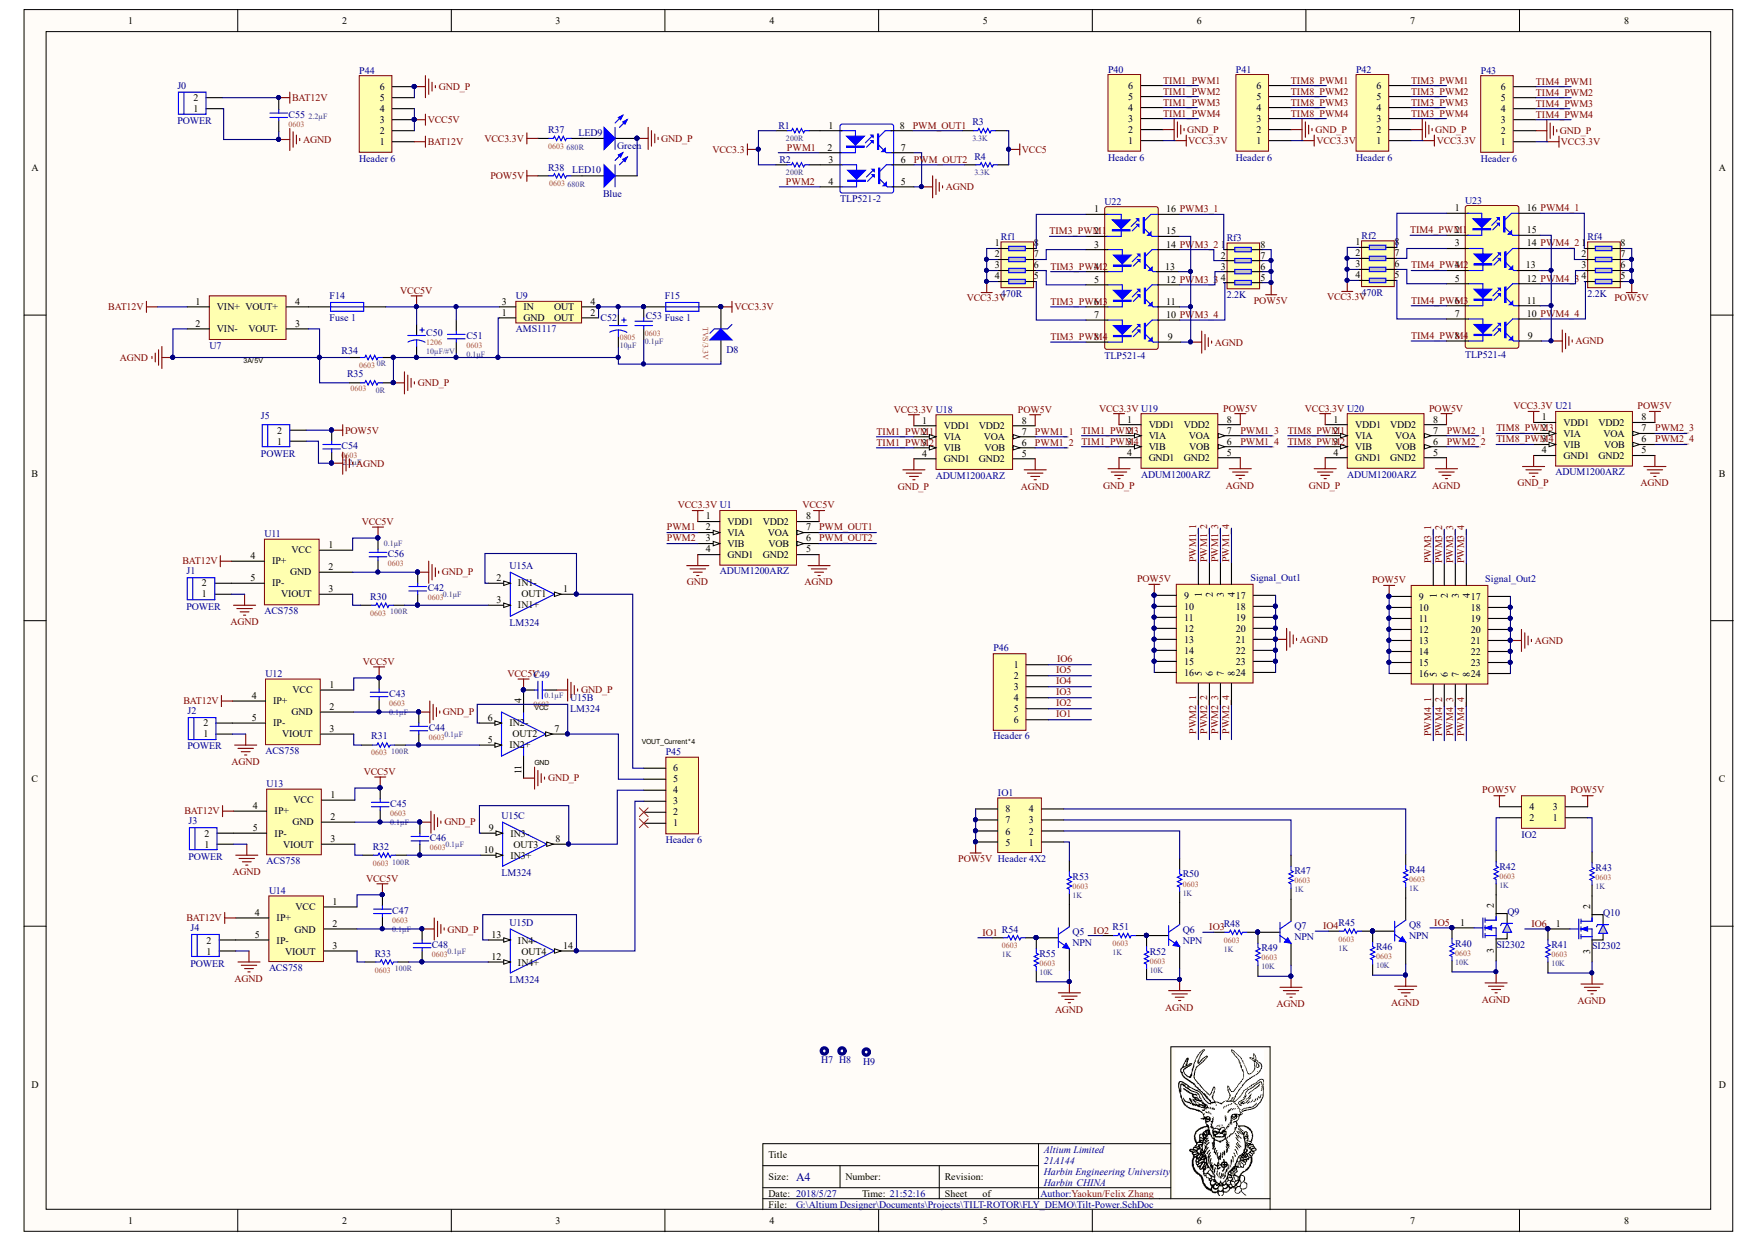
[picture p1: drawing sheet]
# Altium schematic sheet Tilt-Power.SchDoc
size A3; Author: Yaokun/Felix Zhang; Organization: Altium Limited; Address1: 21A144; Address2: Harbin Engineering University; Address3: Harbin; Address4: CHINA

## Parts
*  TLP521-2
C42  value 0.1μF  [CAP_0603_16*08]  (hidden comment: 0603)
C43  value 0.1μF  [CAP_0603_16*08]  (hidden comment: 0603)
C44  value 0.1μF  [CAP_0603_16*08]  (hidden comment: 0603)
C45  value 0.1μF  [CAP_0603_16*08]  (hidden comment: 0603)
C46  value 0.1μF  [CAP_0603_16*08]  (hidden comment: 0603)
C47  value 0.1μF  [CAP_0603_16*08]  (hidden comment: 0603)
C48  value 0.1μF  [CAP_0603_16*08]  (hidden comment: 0603)
C49  value 0.1μF  [CAP_0603_16*08]  (hidden comment: 0603)
C50  value 10μF/#V  PackageReference: 1206  [CAP_1206]  (hidden comment: Polar)
C51  value 0.1μF  [CAP_0603_16*08]  (hidden comment: 0603)
C52  value 10μF  PackageReference: 0805  [CAP_0805_20*12]  (hidden comment: Polar)
C53  value 0.1μF  [CAP_0603_16*08]  (hidden comment: 0603)
C54  value 2.2μF  [CAP_0805_20*12]  (hidden comment: 0603)
C55  value 2.2μF  [CAP_0805_20*12]  (hidden comment: 0603)
C56  value 0.1μF  [CAP_0603_16*08]  (hidden comment: 0603)
D8  TVS/3.3V  [SOD523]
F14  Fuse 1  [FUSE3.5*5.5]
F15  Fuse 1  [RES_0805_20*12]
H7  pad  [PAD_M2]  (value not drawn)
H8  pad  [PAD_M2]  (value not drawn)
H9  pad  [PAD_M2]  (value not drawn)
IO1  Header 4X2  [HEADER2*4_PIN]
IO2  Header 2X2  [HEADER2*2_PIN]  (value not drawn)
J0  POWER  [POWER_PADS]
J1  POWER  [POWER_PADS]
J2  POWER  [POWER_PADS]
J3  POWER  [POWER_PADS]
J4  POWER  [POWER_PADS]
J5  POWER  [POWER_PADS]
LED9  Green  [LED0603]
LED10  Blue  [LED0603]
P40  Header 6  [Modolex_6P]
P41  Header 6  [Modolex_6P]
P42  Header 6  [Modolex_6P]
P43  Header 6  [Modolex_6P]
P44  Header 6  [Modolex_6P]
P45  Header 6  [Modolex_6P]
P46  Header 6  [Modolex_6P]
Q5  NPN  [SOT23_J3Y]
Q6  NPN  [SOT23_J3Y]
Q7  NPN  [SOT23_J3Y]
Q8  NPN  [SOT23_J3Y]
Q9  SI2302  [SOT-23_MOSN]
Q10  SI2302  [SOT-23_MOSN]
R1  value 200R  [RES_0402_10*06]  (hidden comment: SMD)
R2  value 200R  [RES_0402_10*06]  (hidden comment: SMD)
R3  value 3.3K  [RES_0402_10*06]  (hidden comment: SMD)
R4  value 3.3K  [RES_0402_10*06]  (hidden comment: SMD)
R30  value 100R  PackageReference: 0603  [RES_0603_16*08]  (hidden comment: SMD)
R31  value 100R  PackageReference: 0603  [RES_0603_16*08]  (hidden comment: SMD)
R32  value 100R  PackageReference: 0603  [RES_0603_16*08]  (hidden comment: SMD)
R33  value 100R  PackageReference: 0603  [RES_0603_16*08]  (hidden comment: SMD)
R34  value 0R  PackageReference: 0603  [RES_1206]  (hidden comment: SMD)
R35  value 0R  PackageReference: 0603  [RES_1206]  (hidden comment: SMD)
R37  value 680R  PackageReference: 0603  [RES_0603_16*08]  (hidden comment: SMD)
R38  value 680R  PackageReference: 0603  [RES_0603_16*08]  (hidden comment: SMD)
R40  value 10K  PackageReference: 0603  [RES_0603_16*08]  (hidden comment: SMD)
R41  value 10K  PackageReference: 0603  [RES_0603_16*08]  (hidden comment: SMD)
R42  value 1K  PackageReference: 0603  [RES_0603_16*08]  (hidden comment: SMD)
R43  value 1K  PackageReference: 0603  [RES_0603_16*08]  (hidden comment: SMD)
R44  value 1K  PackageReference: 0603  [RES_0603_16*08]  (hidden comment: SMD)
R45  value 1K  PackageReference: 0603  [RES_0603_16*08]  (hidden comment: SMD)
R46  value 10K  PackageReference: 0603  [RES_0603_16*08]  (hidden comment: SMD)
R47  value 1K  PackageReference: 0603  [RES_0603_16*08]  (hidden comment: SMD)
R48  value 1K  PackageReference: 0603  [RES_0603_16*08]  (hidden comment: SMD)
R49  value 10K  PackageReference: 0603  [RES_0603_16*08]  (hidden comment: SMD)
R50  value 1K  PackageReference: 0603  [RES_0603_16*08]  (hidden comment: SMD)
R51  value 1K  PackageReference: 0603  [RES_0603_16*08]  (hidden comment: SMD)
R52  value 10K  PackageReference: 0603  [RES_0603_16*08]  (hidden comment: SMD)
R53  value 1K  PackageReference: 0603  [RES_0603_16*08]  (hidden comment: SMD)
R54  value 1K  PackageReference: 0603  [RES_0603_16*08]  (hidden comment: SMD)
R55  value 10K  PackageReference: 0603  [RES_0603_16*08]  (hidden comment: SMD)
Rf1  470R  [RES_FOUR_0603]
Rf2  470R  [RES_FOUR_0603]
Rf3  2.2K  [RES_FOUR_0603]
Rf4  2.2K  [RES_FOUR_0603]
Signal_Out1  PWM  [HEADER3*8]  (value not drawn)
Signal_Out2  PWM  [HEADER3*8]  (value not drawn)
U1  ADUM1200ARZ  [SOIC-8]
U7  Voltage_Trans_Moduel  [3A_Moduel]  (value not drawn)
U9  AMS1117  [SOT223_M]
U11  ACS758  [ACS758]  (value not drawn)
U12  ACS758  [ACS758]  (value not drawn)
U13  ACS758  [ACS758]  (value not drawn)
U14  ACS758  [ACS758]  (value not drawn)
U15  LM324  [SOP-14N]  (parts A,B,C,D of 4)
U18  ADUM1200ARZ  [SOIC-8]
U19  ADUM1200ARZ  [SOIC-8]
U20  ADUM1200ARZ  [SOIC-8]
U21  ADUM1200ARZ  [SOIC-8]
U22  TLP521-4  [SOP16]
U23  TLP521-4  [SOP16]

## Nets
AGND: *.5 *.7 C54.1 C55.1 J0.1 J1.1 J2.1 J3.1 J4.1 J5.1 Q5.3(E) Q6.3(E) Q7.3(E) Q8.3(E) Q9.3(S) Q10.3(S) R34.1 R35.1 R40.1 R41.1 R46.1 R49.1 R52.1 R55.1 Signal_Out1.17 Signal_Out1.18 Signal_Out1.19 Signal_Out1.20 Signal_Out1.21 Signal_Out1.22 Signal_Out1.23 Signal_Out1.24 Signal_Out2.17 Signal_Out2.18 Signal_Out2.19 Signal_Out2.20 Signal_Out2.21 Signal_Out2.22 Signal_Out2.23 Signal_Out2.24 U1.5(GND2) U7.2(VIN-) U7.3(VOUT-) U18.5(GND2) U19.5(GND2) U20.5(GND2) U21.5(GND2) U22.9 U22.11 U22.13 U22.15 U23.9 U23.11 U23.13 U23.15
BAT12V: C55.2 J0.2 P44.1 U7.1(VIN+) U11.4(IP+) U12.4(IP+) U13.4(IP+) U14.4(IP+)
GND: U1.4(GND1)
GND_P: C42.2 C43.1 C44.2 C45.1 C46.2 C47.1 C48.2 C49.1 C50.2 C51.1 C52.2 C53.1 C56.1 D8.1(A) LED9.2(K) LED10.2(K) P40.2 P41.2 P42.2 P43.2 P44.5 P44.6 R34.2 R35.2 U9.1(GND) U11.2(GND) U12.2(GND) U13.2(GND) U14.2(GND) U15.11(GND) U18.4(GND1) U19.4(GND1) U20.4(GND1) U21.4(GND1)
POW5V: C54.2 IO1.5 IO1.6 IO1.7 IO1.8 IO2.3 IO2.4 J5.2 R38.1 Rf3.5 Rf3.6 Rf3.7 Rf3.8 Rf4.5 Rf4.6 Rf4.7 Rf4.8 Signal_Out1.9 Signal_Out1.10 Signal_Out1.11 Signal_Out1.12 Signal_Out1.13 Signal_Out1.14 Signal_Out1.15 Signal_Out1.16 Signal_Out2.9 Signal_Out2.10 Signal_Out2.11 Signal_Out2.12 Signal_Out2.13 Signal_Out2.14 Signal_Out2.15 Signal_Out2.16 U18.8(VDD2) U19.8(VDD2) U20.8(VDD2) U21.8(VDD2)
VCC3.3: R1.1 R2.1
VCC3.3V: D8.2(K) F15.2 P40.1 P41.1 P42.1 P43.1 R37.1 Rf1.1 Rf1.2 Rf1.3 Rf1.4 Rf2.1 Rf2.2 Rf2.3 Rf2.4 U1.1(VDD1) U18.1(VDD1) U19.1(VDD1) U20.1(VDD1) U21.1(VDD1)
VCC5: R3.2 R4.2
VCC5V: C43.2 C45.2 C47.2 C49.2 C50.1 C51.2 C56.2 F14.2 P44.2 P44.3 P44.4 U1.8(VDD2) U9.3(IN) U11.1(VCC) U12.1(VCC) U13.1(VCC) U14.1(VCC) U15.4(VCC)
IO1: P46.6 R54.1
IO2: P46.5 R51.1
IO3: P46.4 R48.1
IO4: P46.3 R45.1
IO5: P46.2 Q9.1(G) R40.2
IO6: P46.1 Q10.1(G) R41.2
PWM1: *.2 U1.2(VIA)
PWM1_1: Signal_Out1.1 U18.7(VOA)
PWM1_2: Signal_Out1.2 U18.6(VOB)
PWM1_3: Signal_Out1.3 U19.7(VOA)
PWM1_4: Signal_Out1.4 U19.6(VOB)
PWM2: *.4 U1.3(VIB)
PWM2_1: Signal_Out1.5 U20.7(VOA)
PWM2_2: Signal_Out1.6 U20.6(VOB)
PWM2_3: Signal_Out1.7 U21.7(VOA)
PWM2_4: Signal_Out1.8 U21.6(VOB)
PWM3_1: Rf3.1 Signal_Out2.1 U22.16
PWM3_2: Rf3.2 Signal_Out2.2 U22.14
PWM3_3: Rf3.3 Signal_Out2.3 U22.12
PWM3_4: Rf3.4 Signal_Out2.4 U22.10
PWM4_1: Rf4.1 Signal_Out2.5 U23.16
PWM4_2: Rf4.2 Signal_Out2.6 U23.14
PWM4_3: Rf4.3 Signal_Out2.7 U23.12
PWM4_4: Rf4.4 Signal_Out2.8 U23.10
PWM_OUT1: *.8 R3.1 U1.7(VOA)
PWM_OUT2: *.6 R4.1 U1.6(VOB)
TIM1_PWM1: P40.6 U18.2(VIA)
TIM1_PWM2: P40.5 U18.3(VIB)
TIM1_PWM3: P40.4 U19.2(VIA)
TIM1_PWM4: P40.3 U19.3(VIB)
TIM3_PWM1: P42.6 U22.2
TIM3_PWM2: P42.5 U22.4
TIM3_PWM3: P42.4 U22.6
TIM3_PWM4: P42.3 U22.8
TIM4_PWM1: P43.6 U23.2
TIM4_PWM2: P43.5 U23.4
TIM4_PWM3: P43.4 U23.6
TIM4_PWM4: P43.3 U23.8
TIM8_PWM1: P41.6 U20.2(VIA)
TIM8_PWM2: P41.5 U20.3(VIB)
TIM8_PWM3: P41.4 U21.2(VIA)
TIM8_PWM4: P41.3 U21.3(VIB)
Net*_1: *.1 R1.2
Net*_3: *.3 R2.2
NetC42_1: C42.1 R30.2 U15.3(IN1+)
NetC44_1: C44.1 R31.2 U15.5(IN2+)
NetC46_1: C46.1 R32.2 U15.10(IN3+)
NetC48_1: C48.1 R33.2 U15.12(IN4+)
NetC52_1: C52.1 C53.2 F15.1 U9.2(OUT) U9.4(OUT)
NetF14_1: F14.1 U7.4(VOUT+)
NetIO1_1: IO1.1 R53.2
NetIO1_2: IO1.2 R50.2
NetIO1_3: IO1.3 R47.2
NetIO1_4: IO1.4 R44.2
NetIO2_1: IO2.1 R43.2
NetIO2_2: IO2.2 R42.2
NetJ1_2: J1.2 U11.5(IP-)
NetJ2_2: J2.2 U12.5(IP-)
NetJ3_2: J3.2 U13.5(IP-)
NetJ4_2: J4.2 U14.5(IP-)
NetLED9_1: LED9.1(A) R37.2
NetLED10_1: LED10.1(A) R38.2
NetP45_3: P45.3 U15.13(IN4-) U15.14(OUT4)
NetP45_4: P45.4 U15.8(OUT3) U15.9(IN3-)
NetP45_5: P45.5 U15.6(IN2-) U15.7(OUT2)
NetP45_6: P45.6 U15.1(OUT1) U15.2(IN1-)
NetQ5_1: Q5.1(C) R53.1
NetQ5_2: Q5.2(B) R54.2 R55.2
NetQ6_1: Q6.1(C) R50.1
NetQ6_2: Q6.2(B) R51.2 R52.2
NetQ7_1: Q7.1(C) R47.1
NetQ7_2: Q7.2(B) R48.2 R49.2
NetQ8_1: Q8.1(C) R44.1
NetQ8_2: Q8.2(B) R45.2 R46.2
NetQ9_2: Q9.2(D) R42.1
NetQ10_2: Q10.2(D) R43.1
NetR30_1: R30.1 U11.3(VIOUT)
NetR31_1: R31.1 U12.3(VIOUT)
NetR32_1: R32.1 U13.3(VIOUT)
NetR33_1: R33.1 U14.3(VIOUT)
NetRf1_5: Rf1.5 U22.7
NetRf1_6: Rf1.6 U22.5
NetRf1_7: Rf1.7 U22.3
NetRf1_8: Rf1.8 U22.1
NetRf2_5: Rf2.5 U23.7
NetRf2_6: Rf2.6 U23.5
NetRf2_7: Rf2.7 U23.3
NetRf2_8: Rf2.8 U23.1

Not connected (* = marked no-connect by the designer): P45 1* 2*

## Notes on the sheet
- (near U7) 3A/5V
- (near P45) VOUT_Current*4
